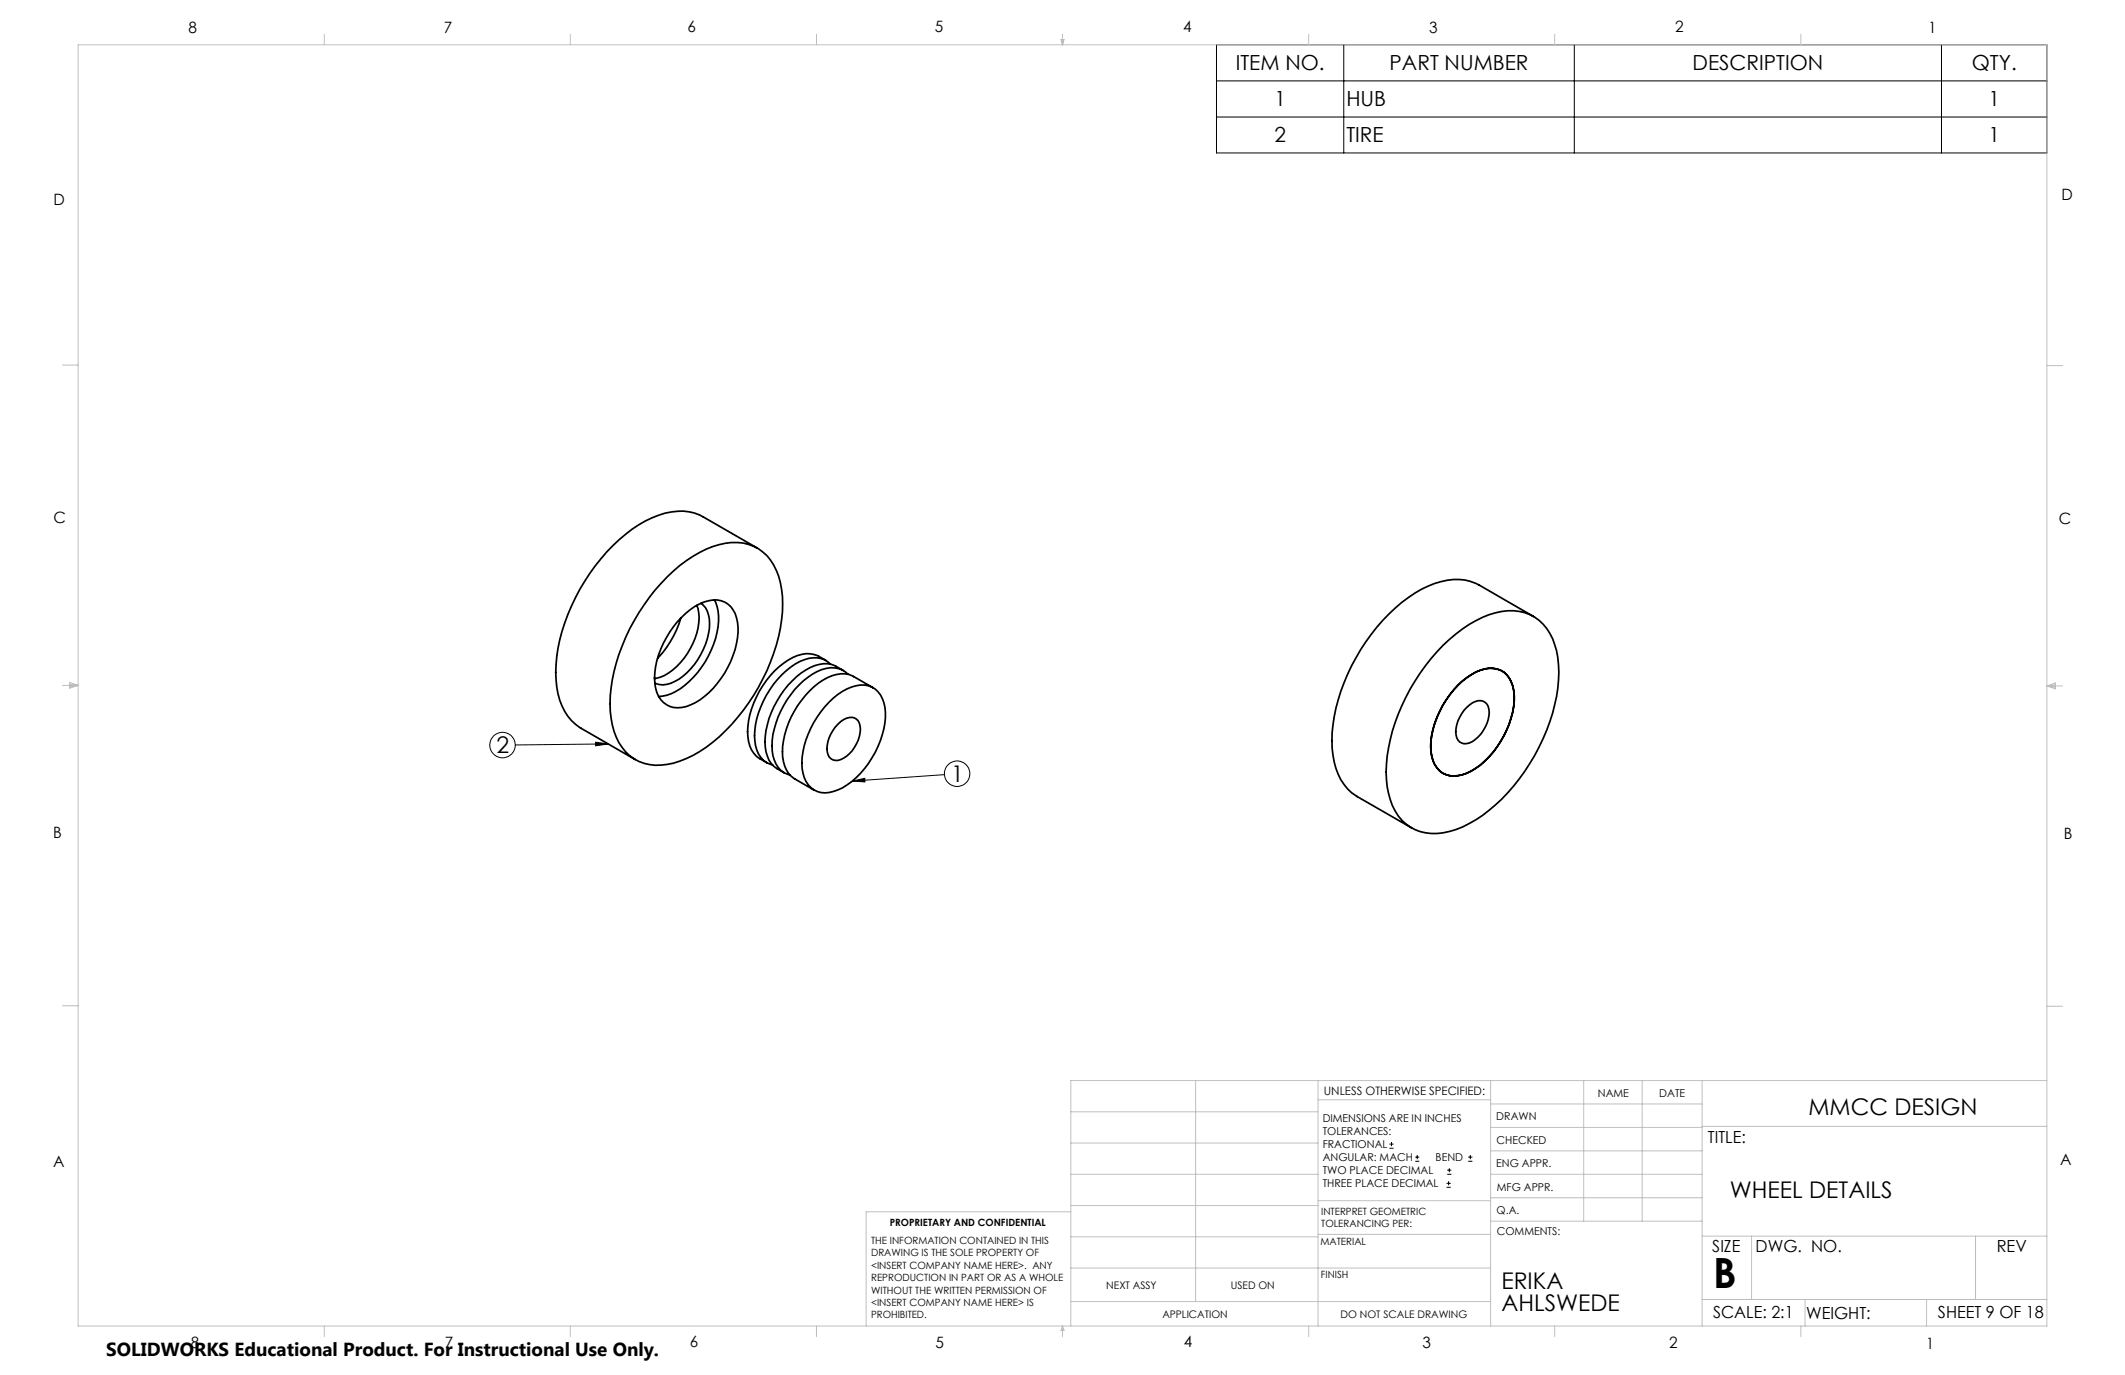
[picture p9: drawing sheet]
<svg xmlns="http://www.w3.org/2000/svg" width="432mm" height="279mm" viewBox="0 0 432 279" stroke-linecap="round" stroke-linejoin="round" font-family="sans-serif">
<g fill="none" stroke="#000" stroke-width=".2">
<path d="M247.2 9.1h168.7v22h-168.7zM247.2 16.4h168.7M273.1 9.1v22M319.9 9.1v22M394.5 9.1v22M247.2 23.8h168.7M121 150.8l2.6 .4-2.6 .4zM123.6 151.2l-18.9 .2M173.2 158.7l2.5-.5 .1 .7zM191.9 157.4l-18.7 1.3M282.3 233.3h.9M282.3 232.5h.9"/>
<path d="M282.8 232.1v.8M287.6 236h.8M287.6 235.1h.8M288 234.7v.8M294.1 238.6h.8M294.1 237.8h.8M294.5 237.4v.8M298.3 236h.9M298.3 235.1h.9M298.8 234.7v.8M293.9 241.3h.9M293.9 240.5h.9"/>
<path d="M294.4 240v.8"/>
<circle cx="102.1" cy="151.4" r="2.59"/>
<circle cx="194.5" cy="157.2" r="2.58"/>
</g>
<g fill="none" stroke="#c0c0c0" stroke-width=".2">
<path d="M15.9 9.1h400v260.4h-400zM65.9 6.9v2.2M115.9 6.9v2.2M165.9 6.9v2.2M215.6 8h.6l-.3 1.1zM215.7 8l.2 1.1M215.9 6.9v2.2M216 8l-.1 1.1M265.9 6.9v2.2M315.9 6.9v2.2M365.9 6.9v2.2M12.7 74.2h3.2"/>
<path d="M415.9 74.3h3.2M12.7 139.3h3.2M14.2 139.1l1.7 .2M14.2 138.7l1.7 .6-1.7 .5zM15.9 139.3l-1.7 .3M415.9 139.4h3.2M415.9 139.4l1.8-.6v1.2zM415.9 139.4l1.8 .3M417.7 139.2l-1.8 .2M12.7 204.4h3.2M243 219.6v44.9M267.8 219.6v49.9"/>
<path d="M302.9 219.6v49.9M321.8 219.6v28.5M333.7 219.6v28.5M345.9 219.6v49.9M415.9 204.5h3.2M415.9 219.6h-198.3v49.9M217.6 238.6h50.2M217.6 232.3h50.2M217.6 225.9h50.2M267.8 223.5h35.1M302.9 233.9h43M302.9 229.1h43"/>
<path d="M302.9 224.3h43M302.9 238.6h43M345.9 228.9h70M217.6 257.7h85.3M217.6 251.3h50.2M217.6 245h50.2M217.6 246.2h-41.6v23.3M267.8 250.8h35.1M267.8 244h35.1M302.9 248.1h43M302.9 243.4h43M345.9 251.2h70"/>
<path d="M355.9 251.2v12.9M401.4 251.2v12.9M65.9 269.5v2.1M115.9 269.5v2.1M165.9 269.5v2.1M215.9 269.5v2.1M215.9 269.5l.3 .8h-.6zM217.6 264.5h85.3M265.9 269.5v2.1M315.9 269.5v2.1M345.9 264.1h70M365.9 269.5v2.1"/>
<path d="M366.8 264.1v5.4M391.5 264.1v5.4"/>
</g>
<path d="M173.2 158.7l2.5-.5 .1 .7zM121 150.8l2.6 .4-2.6 .4z" fill="#000"/>
<g fill="none" stroke="#000" stroke-width=".35">
<path d="M135.6 117.2a21.9 21.9 0 0 1 13.1-7 9 9 0 0 1 9.5 6.9 25.3 25.3 0 0 1-1 15.7 39.2 39.2 0 0 1-15 19.9 15 15 0 0 1-10.2 2.7 9 9 0 0 1-7.2-6.8 25.5 25.5 0 0 1 1-15.6 42 42 0 0 1 9.8-15.8zM153.9 111.4l-11-6.4a10.5 10.5 0 0 0-9.1-.3 30.4 30.4 0 0 0-14 11.8 37.5 37.5 0 0 0-6.9 20.1 13.9 13.9 0 0 0 3.2 9.8l1.7 1.4 11.3 6.5M138.4 125.6a20.5 20.5 0 0 1-4.8 8.2M138.5 125.4a9.8 9.8 0 0 1 7.2-3.5 4.7 4.7 0 0 1 4.2 4.5 16.9 16.9 0 0 1-4.2 12.5 12.1 12.1 0 0 1-7.2 4.9 4.7 4.7 0 0 1-5.4-5 18.2 18.2 0 0 1 5.4-13.4zM141.6 123a11.5 11.5 0 0 1-1.9 9.8 10.7 10.7 0 0 1-6.7 5.1M142.5 122.6a4.7 4.7 0 0 1 1.7 4.2 14.5 14.5 0 0 1-7.1 11.7 4.5 4.5 0 0 1-4 .4M145.2 121.9a10.4 10.4 0 0 1 .2 7.8 18.1 18.1 0 0 1-9 11.3l-.9 .3-1.7 .2M167.8 134.2a6.1 6.1 0 0 0-7.6-.1 18.3 18.3 0 0 0-8.2 15.6 5.7 5.7 0 0 0 3.8 5.3M168.8 135a5.1 5.1 0 0 0-6.3-.6 18.6 18.6 0 0 0-9.2 15.1 6.2 6.2 0 0 0 2.4 5.4l1.3 .5M171.3 136.2a5.7 5.7 0 0 0-6.7-.6 18.5 18.5 0 0 0-9.2 15.1 6.4 6.4 0 0 0 2.5 5.5l1.4 .8M172.3 137a5.2 5.2 0 0 0-6.2-.5 18.4 18.4 0 0 0-9.2 15 5.6 5.6 0 0 0 3 5.8l.6 .2M177.4 139.8l-3.9-2.3a6 6 0 0 0-6.2 .7 18.6 18.6 0 0 0-8.3 15.6 5.7 5.7 0 0 0 2.5 4.5l3.9 2.2"/>
<path d="M293.3 131.1a23.6 23.6 0 0 1 11.9-6.9 9.1 9.1 0 0 1 10.7 6.8 23.5 23.5 0 0 1-.4 13.9 40.5 40.5 0 0 1-14.3 20.8 17 17 0 0 1-10.4 3.7 9.1 9.1 0 0 1-8.3-6.9 22.3 22.3 0 0 1 0-12.2 41.1 41.1 0 0 1 10.8-19.2zM296.2 139.3a9.6 9.6 0 0 1 7.3-3.5 4.7 4.7 0 0 1 4.1 4.5 17.8 17.8 0 0 1-5 13.4 10.5 10.5 0 0 1-7.2 4 4.5 4.5 0 0 1-4.5-4 16.1 16.1 0 0 1 2.9-11.4zM311.6 125.3l-11-6.4a10.8 10.8 0 0 0-9.1-.3 30.2 30.2 0 0 0-14 11.8 37.1 37.1 0 0 0-6.8 20.1 13.6 13.6 0 0 0 3.9 10.6l12.2 7.1M168.5 142.7a9.8 9.8 0 0 1 7.2-3.5 4.8 4.8 0 0 1 4.1 4.5 17.4 17.4 0 0 1-4.1 12.5 12 12 0 0 1-8.1 4.9 4.6 4.6 0 0 1-4.4-4 16.3 16.3 0 0 1 3.6-12.5zM170.3 147.1a3.3 3.3 0 0 1 3.3-1.2 2.59 2.59 0 0 1 1.2 3 6.8 6.8 0 0 1-4.5 5.6 2.02 2.02 0 0 1-2.3-2.4 7.4 7.4 0 0 1 2.3-5zM298.1 143.7a3.4 3.4 0 0 1 3.3-1.2 2.51 2.51 0 0 1 1.1 3 6.8 6.8 0 0 1-4.4 5.6 1.82 1.82 0 0 1-2.2-1.7 7 7 0 0 1 2.2-5.7z"/>
</g>
<text font-size="8.5" x="348.1" y="261.8">B</text>
<g font-size="4.7">
<text x="100.9" y="153">2</text>
<text x="193.3" y="158.8">1</text>
<text x="367.5" y="226.5">MMCC DESIGN</text>
<text x="351.5" y="243.5">WHEEL DETAILS</text>
<text x="305.1" y="261.9">ERIKA</text>
<text x="305.1" y="266.4">AHLSWEDE</text>
</g>
<g font-size="4.2">
<text x="251.1" y="14.3">ITEM NO.</text>
<text x="282.4" y="14.3">PART NUMBER</text>
<text x="343.9" y="14.3">DESCRIPTION</text>
<text x="400.7" y="14.3">QTY.</text>
<text x="259" y="21.6">1</text>
<text x="273.6" y="21.6">HUB</text>
<text x="404.1" y="21.6">1</text>
<text x="259" y="28.9">2</text>
<text x="273.6" y="28.9">TIRE</text>
<text x="404.1" y="28.9">1</text>
</g>
<text font-size="3.8" x="21.6" y="275.5">SOLIDWORKS Educational Product. For Instructional Use Only.</text>
<g font-size="3.4">
<text x="347.1" y="232.3">TITLE:</text>
<text x="347.9" y="254.3">SIZE</text>
<text x="356.7" y="254.4">DWG. NO.</text>
<text x="405.7" y="254.5">REV</text>
<text x="348.1" y="267.9">SCALE: 2:1</text>
<text x="367" y="268">WEIGHT:</text>
<text x="393.8" y="267.9">SHEET 9 OF 18</text>
</g>
<g font-size="3.2">
<text x="38.3" y="6.7">8</text>
<text x="90.2" y="6.7">7</text>
<text x="139.7" y="6.5">6</text>
<text x="190" y="6.5">5</text>
<text x="240.4" y="6.5">4</text>
<text x="290.4" y="6.7">3</text>
<text x="340.4" y="6.5">2</text>
<text x="391.9" y="6.7">1</text>
<text x="10.9" y="41.6">D</text>
<text x="418.9" y="40.7">D</text>
<text x="10.9" y="106.3">C</text>
<text x="418.4" y="106.4">C</text>
<text x="10.8" y="170.2">B</text>
<text x="419.4" y="170.6">B</text>
<text x="10.8" y="237.2">A</text>
<text x="418.6" y="236.8">A</text>
<text x="38.8" y="273.8">8</text>
<text x="90.4" y="273.8">7</text>
<text x="140.2" y="273.8">6</text>
<text x="190.1" y="273.9">5</text>
<text x="240.5" y="273.8">4</text>
<text x="289" y="273.9">3</text>
<text x="339.1" y="273.8">2</text>
<text x="391.4" y="274.1">1</text>
</g>
<text font-size="2.4" x="269" y="222.4">UNLESS OTHERWISE SPECIFIED:</text>
<g font-size="2.2">
<text x="268.8" y="228">DIMENSIONS ARE IN INCHES</text>
<text x="304.1" y="227.7">DRAWN</text>
<text x="324.7" y="222.9">NAME</text>
<text x="337.2" y="222.9">DATE</text>
<text x="268.8" y="230.6">TOLERANCES:</text>
<text x="268.8" y="233.3">FRACTIONAL</text>
<text x="304.1" y="232.6">CHECKED</text>
<text x="268.8" y="236">ANGULAR: MACH</text>
<text x="268.8" y="238.6">TWO PLACE DECIMAL</text>
<text x="291.7" y="236">BEND</text>
<text x="304" y="237.2">ENG APPR.</text>
<text x="268.8" y="241.3">THREE PLACE DECIMAL</text>
<text x="304.2" y="241.9">MFG APPR.</text>
<text x="304.1" y="246.7">Q.A.</text>
<text x="304.1" y="250.9">COMMENTS:</text>
</g>
<g font-size="2.1">
<text x="224.8" y="262">NEXT ASSY</text>
<text x="250.1" y="261.9">USED ON</text>
<text x="236.2" y="267.8">APPLICATION</text>
<text x="272.4" y="267.8">DO NOT SCALE DRAWING</text>
</g>
<g font-size="2">
<text x="180.8" y="249.2">PROPRIETARY AND CONFIDENTIAL</text>
<text x="268.5" y="246.8">INTERPRET GEOMETRIC</text>
<text x="268.5" y="249.4">TOLERANCING PER:</text>
<text x="177" y="252.8">THE INFORMATION CONTAINED IN THIS</text>
<text x="177" y="255.3">DRAWING IS THE SOLE PROPERTY OF</text>
<text x="177" y="257.8">&lt;INSERT COMPANY NAME HERE&gt;. ANY</text>
<text x="268.3" y="252.9">MATERIAL</text>
<text x="177" y="260.3">REPRODUCTION IN PART OR AS A WHOLE</text>
<text x="177" y="262.9">WITHOUT THE WRITTEN PERMISSION OF</text>
<text x="268.4" y="259.7">FINISH</text>
<text x="177" y="265.4">&lt;INSERT COMPANY NAME HERE&gt; IS</text>
<text x="177" y="267.9">PROHIBITED.</text>
</g>
</svg>
